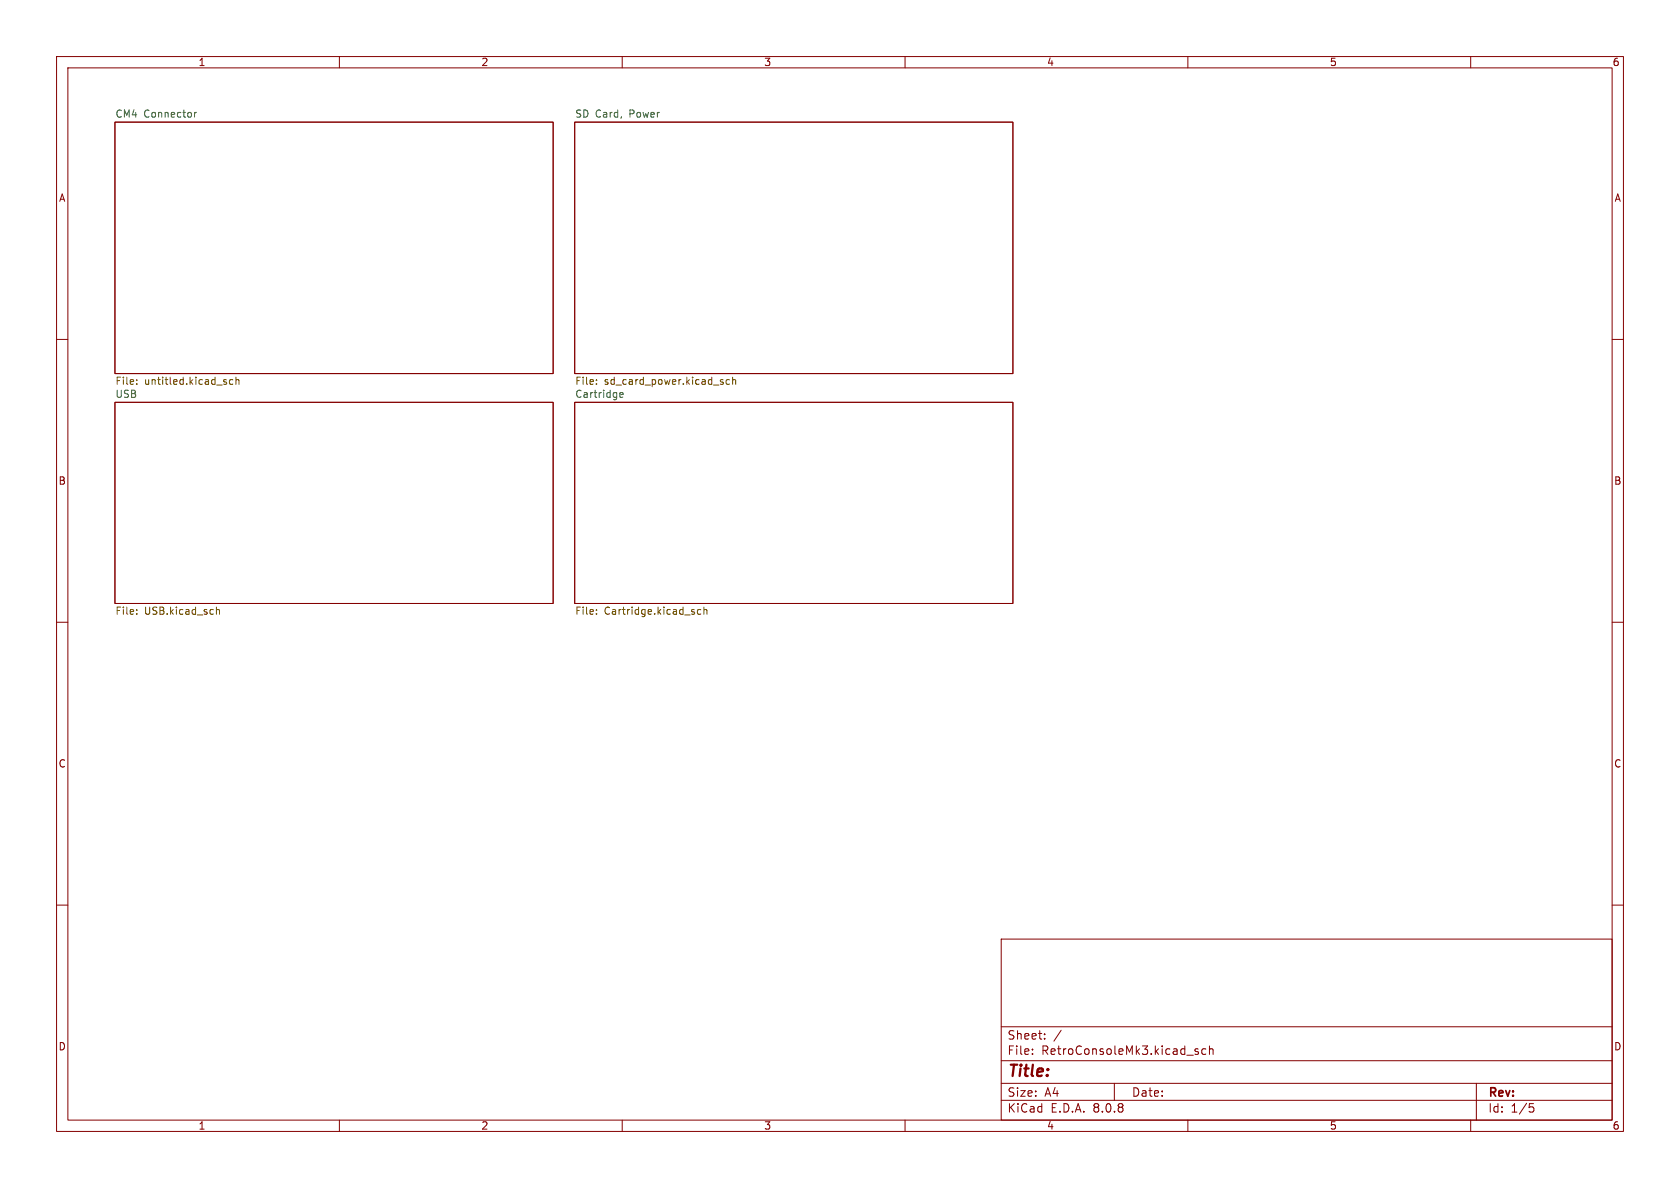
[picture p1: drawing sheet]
<svg xmlns="http://www.w3.org/2000/svg" width="297mm" height="210mm" viewBox="0 0 297 210" stroke-linecap="round" stroke-linejoin="round" font-family="sans-serif">
<g fill="none" stroke="#840000" stroke-width=".18">
<path d="M10 10h277v190h-277zM12 12h273v186h-273zM60 10v2M110 10v2M160 10v2M210 10v2M260 10v2M20.3 21.6h77.5v44.4h-77.5zM101.6 21.6h77.5v44.4h-77.5zM10 60h2M20.3 71.1h77.5v35.6h-77.5zM101.6 71.1h77.5v35.6h-77.5z"/>
<path d="M285 60h2M10 110h2M285 110h2M10 160h2M177 166h108v32h-108zM285 160h2M60 198v2M110 198v2M160 198v2M177 194.5h108M177 191.5h108M177 187.5h108"/>
<path d="M177 181.5h108M182.5 186.3v.1M182.5 185.5v.1M184.7 183.6v.1M184.7 182.8v.1M187.6 182.1l-1.3 2M197 191.5v3M210 198v2M211.2 185.7l.7 .4-.2 .3-.5-.1M211.8 185.5l-.3-.1-.3 .2M213.2 185.5l-.5-.1-.2 .3v.4l.1 .2h.6M213.8 185.5l.2-.1 .4 .1 .1 .9"/>
<path d="M213.8 184.9v1.5M260 198v2M261 191.5v6.5M270.4 195.1h.7M270.5 195.7h.4l.3 .3-.2 .5-.5 .1"/>
</g>
<path d="M34.4 19.9v.8M34.8 19.9l-.4 .2M109.6 69.8l.6-.1-.1-.2-.4-.1-.1 .2v.6h.5" fill="none" stroke="#006464" stroke-width=".18"/>
<g fill="none" stroke="#725600" stroke-width=".18">
<path d="M24.2 67.2v.1M24.2 67.8v.1M41.2 67.2l-.4-.1-.2 .2 .1 .6h.5M41.7 67.2l.2-.1 .3 .1 .1 .7M41.7 66.7v1.2M105.4 67.2v.1M105.4 67.8v.1M127.7 67.5l.2 .2-.2 .2M127.7 67.1l.1 .1M129 67.2l-.4-.1-.2 .2 .1 .6h.5M129.5 67.2l.2-.1 .3 .1 .1 .7M129.5 66.7v1.2"/>
<path d="M24.2 108.5v.1M24.2 107.8v.1M38.3 107.9l.1-.2 .3 .1 .1 .8M38.3 107.3v1.3M105.4 108.5v.1M105.4 107.8v.1M123.9 107.8l-.4-.1-.2 .3 .1 .5h.5M124.4 107.9l.2-.2 .3 .1 .1 .8M124.4 107.3v1.3"/>
</g>
<text font-size="2.8" fill="#840000" x="178" y="190.9">Title:</text>
<g font-size="2.1" fill="#840000">
<text x="178" y="184">Sheet:</text>
<text x="178" y="186.7">File:</text>
<text x="184.1" y="186.7">RetroConsoleMk3.kicad_sch</text>
<text x="178" y="196.9">KiCad</text>
<text x="178" y="194.1">Size:</text>
<text x="184.7" y="194.1">A4</text>
<text x="185.7" y="196.9">E.D.A.</text>
<text x="193.3" y="196.9">8.0.8</text>
<text x="200" y="194.1">Date:</text>
<text x="263" y="194.3">Rev:</text>
<text x="263" y="196.9">Id:</text>
<text x="267.1" y="196.9">1/5</text>
</g>
<g font-size="1.8" fill="#840000">
<text x="35" y="11.9">1</text>
<text x="85" y="11.9">2</text>
<text x="135" y="11.9">3</text>
<text x="185" y="11.9">4</text>
<text x="235" y="11.9">5</text>
<text x="285" y="11.9">6</text>
<text x="10.3" y="35.9">A</text>
<text x="285.3" y="35.9">A</text>
<text x="10.3" y="85.9">B</text>
<text x="285.3" y="85.9">B</text>
<text x="10.3" y="135.9">C</text>
<text x="285.3" y="135.9">C</text>
<text x="10.3" y="185.9">D</text>
<text x="285.3" y="185.9">D</text>
<text x="35" y="199.9">1</text>
<text x="85" y="199.9">2</text>
<text x="135" y="199.9">3</text>
<text x="185" y="199.9">4</text>
<text x="235" y="199.9">5</text>
<text x="285" y="199.9">6</text>
</g>
<g font-size="1.8" fill="#006464">
<text x="20.3" y="20.9">CM4</text>
<text x="25.4" y="20.9">Connector</text>
<text x="101.6" y="20.9">SD Card,</text>
<text x="111.4" y="20.9">Power</text>
<text x="20.3" y="70.4">USB</text>
<text x="101.6" y="70.4">Cartridge</text>
</g>
<g font-size="1.8" fill="#725600">
<text x="20.3" y="68.4">File:</text>
<text x="25.5" y="68.4">untitled.kicad_sch</text>
<text x="101.6" y="68.4">File:</text>
<text x="106.8" y="68.4">sd_card_power.kicad_sch</text>
<text x="20.3" y="109">File:</text>
<text x="25.5" y="109">USB.kicad_sch</text>
<text x="101.6" y="109">File:</text>
<text x="106.8" y="109">Cartridge.kicad_sch</text>
</g>
</svg>
